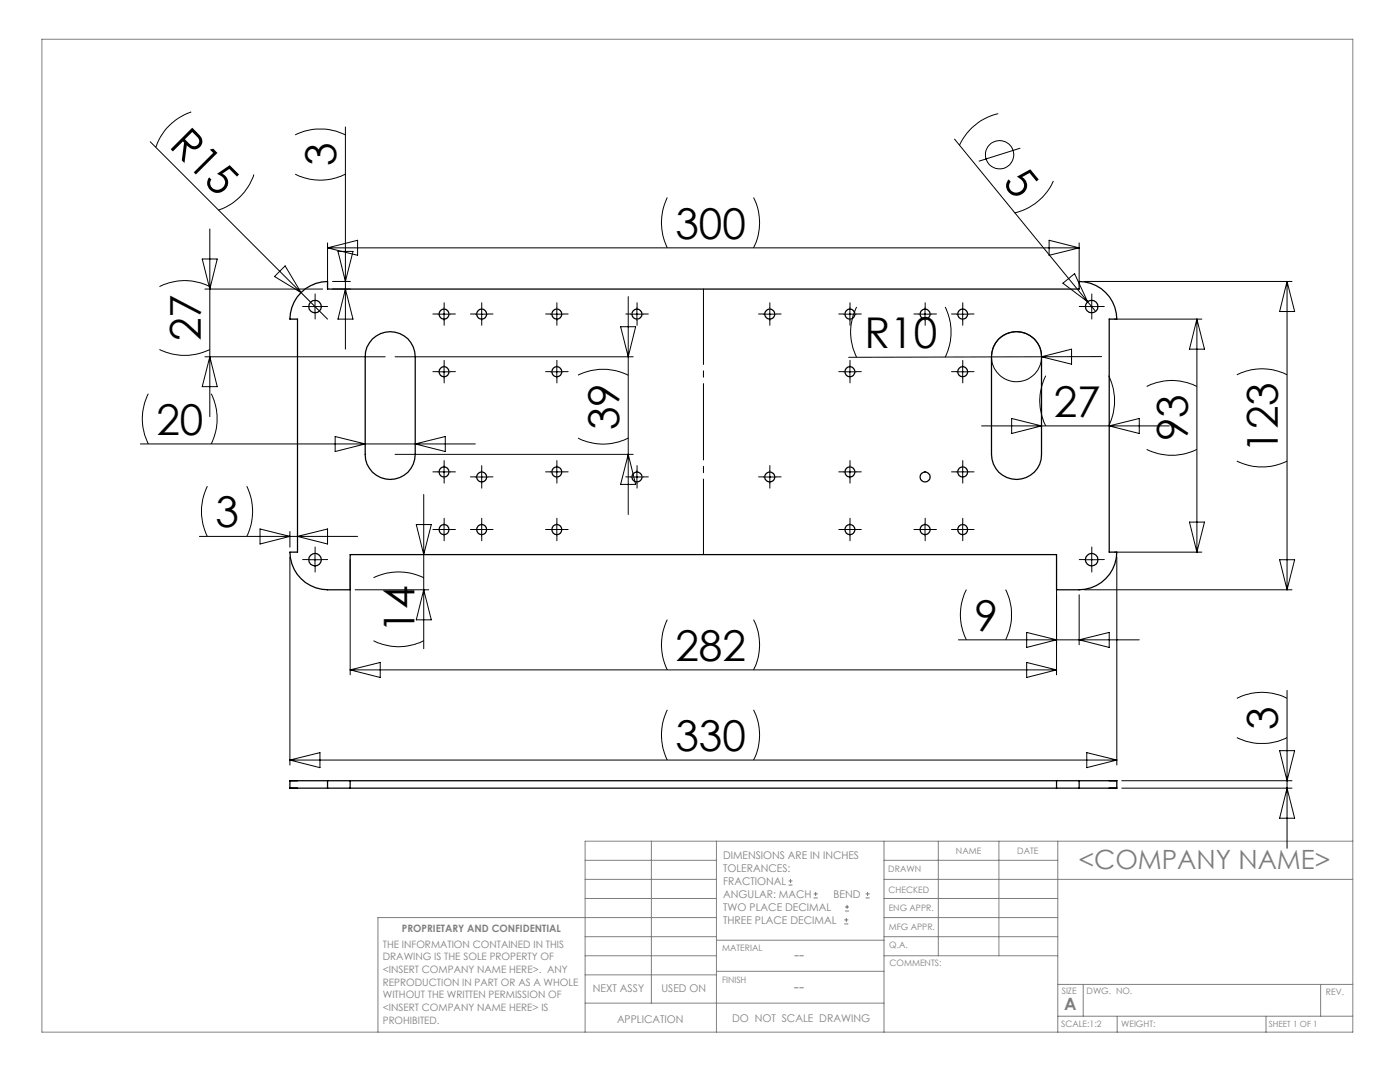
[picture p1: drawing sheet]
<svg xmlns="http://www.w3.org/2000/svg" width="279mm" height="216mm" viewBox="0 0 279 216" stroke-linecap="round" stroke-linejoin="round" font-family="sans-serif">
<g fill="none" stroke="#000" stroke-width=".2">
<path d="M30 28.3l35.4 35.4M38.2 22.3a11.3 11.3 0 0 0-7.1 7.1M50.7 34.8a11.2 11.2 0 0 1-7.1 7.1M58.9 34.7a11 11 0 0 0 10 0M58.9 26.9a11.3 11.3 0 0 1 10 0M68.9 25.3v44.4M133.2 39.4a11.4 11.4 0 0 0 0 10.1M150.4 39.4a11.1 11.1 0 0 1 0 10.1M190.5 27.8l26.6 32.4M199.2 22.7a11.4 11.4 0 0 0-7.7 6.3M203.6 29.6l-8.3 2.6M210.2 36.1a11.2 11.2 0 0 1-7.7 6.4"/>
<path d="M31.8 57.2a11.1 11.1 0 0 1 10.1 0M40.4 51.7h3l-1.5 6zM40.9 57.7h23.5M41.9 45.7v37.4M56.9 53.1l3.2 5.3-5.3-3.2zM62.9 59.9v2.5M65.4 48.5v8.2M65.4 49.5h150M65.4 49.5l6-1.6v3zM66.4 57.7h3.5M66.4 56.2h3.5M67.5 50.2h2.9l-1.5 6z"/>
<path d="M68.9 57.7l1.5 6h-2.9zM125.4 59.2v43.5M209.4 47.9l6 1.6-6 1.4zM212.1 56.5l2.4-1.9 2.6 5.6zM215.4 48.5v8.2M216.4 56.2h41.4M217.9 59.9v2.5M256.9 56.2v61.5M256.9 56.2l1.5 6h-3zM29.6 78.6a11 11 0 0 0 0 10M31.8 69.7a11.4 11.4 0 0 0 10.1 0M40.9 71.2h36"/>
<path d="M41.9 71.2l1.5 6h-3zM42.2 78.6a11.3 11.3 0 0 1 0 10M61.6 61.2h2.5M78.8 71.2h47.6M87.4 62.7h2.5M87.4 74.2h2.5M88.6 61.4v2.5M88.6 72.9v2.5M94.9 62.7h2.5M96.1 61.4v2.5M109.9 62.7h2.5M109.9 74.2h2.5"/>
<path d="M111.1 61.4v2.5M111.1 72.9v2.5M115.4 74.9a11.3 11.3 0 0 1 10 0M123.9 65.2h3l-1.5 6zM125.9 62.7h2.5M127.1 61.4v2.5M152.4 62.7h2.5M153.6 61.4v2.5M168.4 62.7h2.5M168.4 74.2h2.5M169.6 61.4v2.5M169.6 72.9v2.5"/>
<path d="M171 61.2a11.1 11.1 0 0 0 0 10.1M183.4 62.7h2.5M184.6 61.4v2.5M188.6 61.2a11.4 11.4 0 0 1 0 10.1M190.9 62.7h2.5M190.9 74.2h2.5M192.1 61.4v2.5M192.1 72.9v2.5M207.9 71.2l-38.5 .1M207.9 71.2l6-1.5v3zM208.7 75a11 11 0 0 0 0 10M216.6 61.2h2.5"/>
<path d="M217.1 60.2l1.6 1.9M219.9 71.2h-12M221.3 75a11.3 11.3 0 0 1 0 10M222.4 63.7h17.5M228.8 77.1a11 11 0 0 1 10.1 0M238.9 63.7v46.5M238.9 63.7l1.5 6h-3zM246.8 74.8a11 11 0 0 1 10.1 0M28 88.6h66.9M41.4 97a11.3 11.3 0 0 0 0 10M49.2 97a11.3 11.3 0 0 1 0 10M66.9 87.1l6 1.5-6 1.5z"/>
<path d="M78.8 90.7h47.6M82.9 88.6l6-1.5v3zM84.6 98.7v30.7M87.4 94.2h2.5M88.6 92.9v2.5M94.9 95.2h2.5M96.1 93.9v2.5M109.9 94.2h2.5M111.1 92.9v2.5M115.4 87.4a11 11 0 0 0 10 0M125.4 90.7l1.5 6h-3zM125.9 95.2h2.5"/>
<path d="M127.1 93.9v2.5M152.4 95.2h2.5M153.6 93.9v2.5M168.4 94.2h2.5M169.6 92.9v2.5M190.9 94.2h2.5M192.1 92.9v2.5M195.9 85h37.5M201.9 83.5l6 1.5-6 1.5zM221.4 85l6-1.5v3zM228.8 89.7a11.3 11.3 0 0 0 10.1 0M246.8 92a11.3 11.3 0 0 0 10.1 0"/>
<path d="M39.8 107h31.6M51.9 105.6l6 1.4-6 1.5zM57.9 106v3.2M57.9 111.2v41.4M59.4 107l6-1.4v2.9zM59.4 106v3.2M61.6 111.7h2.5M62.9 110.4v2.5M69.9 111.7v23M70.9 117.7h14.6M74.5 115.3a11.3 11.3 0 0 1 10.1 0M83.1 104.7h3l-1.5 6z"/>
<path d="M84.6 117.7l1.5 6h-3zM87.4 105.7h2.5M88.6 104.4v2.5M94.9 105.7h2.5M96.1 104.4v2.5M109.9 105.7h2.5M111.1 104.4v2.5M168.4 105.7h2.5M169.6 104.4v2.5M183.4 105.7h2.5M184.6 104.4v2.5M190.9 105.7h2.5"/>
<path d="M192.1 104.4v2.5M192.9 117.7a11 11 0 0 0 0 10M200.7 117.7a11.3 11.3 0 0 1 0 10M210.9 111.7v23M215.4 118.7v10M216.4 117.7h41.4M216.6 111.7h2.5M217.9 110.4v2.5M222.4 110.2h17.5M222.9 111.2v41.4M237.4 104.2h3l-1.5 6zM255.4 111.7h3l-1.5 6z"/>
<path d="M69.9 133.7h141M69.9 133.7l6-1.5v3zM74.5 127.8a11 11 0 0 0 10.1 0M133.2 123.6a11.3 11.3 0 0 0 0 10.1M150.4 123.6a11 11 0 0 1 0 10.1M191.3 127.7h36.1M204.9 132.2l6 1.5-6 1.5zM204.9 126.2l6 1.5-6 1.5zM215.4 127.7l6-1.5v3zM246.8 139.3a11 11 0 0 1 10.1 0M256.9 137.8v31.5M57.9 151.7h165"/>
<path d="M57.9 151.7l6-1.5v3zM133.2 141.6a11.3 11.3 0 0 0 0 10.1M150.4 141.6a11 11 0 0 1 0 10.1M216.9 150.2l6 1.5-6 1.5zM223.9 155.8h33.9M223.9 157.3h33.9M246.8 147.2a11.3 11.3 0 0 0 10.1 0M255.4 149.8h3l-1.5 6zM256.9 157.3l1.5 6h-3z"/>
<circle cx="199.5" cy="30.9" r="2.82"/>
<circle cx="202.9" cy="71.2" r="5"/>
</g>
<g fill="none" stroke="#808080" stroke-width=".2">
<path d="M8.4 7.8h261.6v198.2h-261.6zM116.8 171.7h26.2M116.8 175.5h26.2M116.8 179.3h26.2M130 167.9v32.3M143 167.9v38.1M157.4 176.6h.8M157.4 175.8h.8M157.8 175.4v.8M162.4 179.2h.8M162.4 178.4h.8M162.8 178v.8"/>
<path d="M172.8 179.2h.8M172.8 178.4h.8M173.1 178v.8M176.4 167.9v38.1M176.4 171.7h34.7M176.4 175.5h93.6M176.4 179.3h34.7M187.3 167.9v22.8M199.4 167.9v22.8M211.1 167.9v38.1M270 167.9h-153.2v38.1M116.8 190.7h26.2"/>
<path d="M116.8 186.9h26.2M116.8 194.5h26.2M143 193.8h33.4M143 187.6h33.4M143 183.1h-67.6v22.9M168.5 184.4h.8M168.5 183.6h.8M168.6 181.8h.8M168.6 181h.8M168.9 183.2v.8M169.1 180.6v.8M176.4 190.7h34.7"/>
<path d="M176.4 183.1h34.7M176.4 186.9h34.7M211.1 196.4h58.9M216.2 196.4v6.4M263.6 196.4v6.4M116.8 200.2h59.6M211.1 202.8h58.9M223 202.8v3.2M252.7 202.8v3.2"/>
</g>
<g fill="none" stroke="#000" stroke-width=".2" stroke-dasharray="15.2 1.3 1.3 1.3">
<path d="M62.9 59.9v-1.2M217.9 59.9v-1.2M61.6 61.2h-1.2M62.9 62.4v1.3M64.1 61.2h1.3M87.4 62.7h-1M87.4 74.2h-1M88.6 61.4v-1M88.6 63.9v1M88.6 72.9v-1M88.6 75.4v1M89.9 62.7h1"/>
<path d="M89.9 74.2h1M94.9 62.7h-1M96.1 61.4v-1M96.1 63.9v1M97.4 62.7h1M109.9 62.7h-1M109.9 74.2h-1M111.1 61.4v-1M111.1 63.9v1M111.1 72.9v-1M111.1 75.4v1M112.4 62.7h1"/>
<path d="M112.4 74.2h1M125.9 62.7h-1M127.1 61.4v-1M127.1 63.9v1M128.4 62.7h1M152.4 62.7h-1M153.6 61.4v-1M153.6 63.9v1M154.9 62.7h1M168.4 74.2h-1M168.4 62.7h-1M169.6 72.9v-1"/>
<path d="M169.6 75.4v1M169.6 61.4v-1M169.6 63.9v1M170.9 74.2h1M170.9 62.7h1M183.4 62.7h-1M184.6 61.4v-1M184.6 63.9v1M185.9 62.7h1M190.9 62.7h-1M190.9 74.2h-1M192.1 61.4v-1"/>
<path d="M192.1 63.9v1M192.1 72.9v-1M192.1 75.4v1M193.4 62.7h1M193.4 74.2h1M216.6 61.2h-1.2M217.9 62.4v1.3M219.1 61.2h1.3M87.4 94.2h-1M88.6 92.9v-1M88.6 95.4v1M89.9 94.2h1"/>
<path d="M94.9 95.2h-1M96.1 93.9v-1M96.1 96.4v1M97.4 95.2h1M109.9 94.2h-1M111.1 92.9v-1M111.1 95.4v1M112.4 94.2h1M125.9 95.2h-1M127.1 93.9v-1M127.1 96.4v1M128.4 95.2h1"/>
<path d="M152.4 95.2h-1M153.6 93.9v-1M153.6 96.4v1M154.9 95.2h1M168.4 94.2h-1M169.6 92.9v-1M169.6 95.4v1M170.9 94.2h1M190.9 94.2h-1M192.1 92.9v-1M192.1 95.4v1M193.4 94.2h1"/>
<path d="M61.6 111.7h-1.2M62.9 110.4v-1.2M62.9 112.9v1.3M64.1 111.7h1.3M87.4 105.7h-1M88.6 104.4v-1M88.6 106.9v1M89.9 105.7h1M94.9 105.7h-1M96.1 104.4v-1M96.1 106.9v1M97.4 105.7h1"/>
<path d="M109.9 105.7h-1M111.1 104.4v-1M111.1 106.9v1M112.4 105.7h1M168.4 105.7h-1M169.6 104.4v-1M169.6 106.9v1M170.9 105.7h1M183.4 105.7h-1M184.6 104.4v-1M184.6 106.9v1M185.9 105.7h1"/>
<path d="M190.9 105.7h-1M192.1 104.4v-1M192.1 106.9v1M193.4 105.7h1M216.6 111.7h-1.2M217.9 110.4v-1.2M217.9 112.9v1.3M219.1 111.7h1.3"/>
</g>
<path d="M140.4 57.7v53" fill="none" stroke="#000" stroke-width=".2" stroke-dasharray="15.2 1.3 1.3 1.3" stroke-dashoffset=".2"/>
<g fill="none" stroke="#000" stroke-width=".25">
<path d="M60.1 58.4a7.7 7.7 0 0 1 5.3-2.2v1.5h150v-1.5a7.6 7.6 0 0 1 7.5 7.5h-1.5v46.5h1.5a7.6 7.6 0 0 1-7.5 7.5h-4.5v-7h-141v7h-4.5a7.6 7.6 0 0 1-7.5-7.5h1.5v-46.5h-1.5a7.6 7.6 0 0 1 2.2-5.3zM74.3 67.6a5 5 0 0 1 5.5-1 5 5 0 0 1 3.1 4.6v19.5a5 5 0 0 1-5 5 5 5 0 0 1-5-5v-19.5a4.8 4.8 0 0 1 1.4-3.6zM199.3 67.6a5 5 0 0 1 5.5-1 5 5 0 0 1 3.1 4.6v19.5a5 5 0 0 1-5 5 5 5 0 0 1-5-5v-19.5a5.2 5.2 0 0 1 1.4-3.6zM57.9 157.3h7.5M57.9 155.8h7.5M57.9 157.3h1.5M57.9 155.8h1.5M57.9 155.8v1.5M65.4 155.8v1.5M65.4 157.3h150M65.4 155.8h150M69.9 155.8v1.5"/>
<path d="M210.9 155.8v1.5M215.4 157.3h7.5M215.4 155.8h7.5M215.4 155.8v1.5M221.4 157.3h1.5M221.4 155.8h1.5M222.9 155.8v1.5"/>
<circle cx="62.9" cy="61.2" r="1.24"/>
<circle cx="88.6" cy="74.2" r=".99"/>
<circle cx="88.6" cy="62.7" r=".99"/>
<circle cx="96.1" cy="62.7" r=".99"/>
<circle cx="111.1" cy="74.2" r=".99"/>
<circle cx="111.1" cy="62.7" r=".99"/>
<circle cx="127.1" cy="62.7" r="1"/>
<circle cx="153.6" cy="62.7" r=".99"/>
<circle cx="169.6" cy="74.2" r="1"/>
<circle cx="169.6" cy="62.7" r="1"/>
<circle cx="184.6" cy="62.7" r="1"/>
<circle cx="192.1" cy="74.2" r="1"/>
<circle cx="192.1" cy="62.7" r="1"/>
<circle cx="217.9" cy="61.2" r="1.25"/>
<circle cx="88.6" cy="94.2" r="1"/>
<circle cx="96.1" cy="95.2" r=".99"/>
<circle cx="111.1" cy="94.2" r="1"/>
<circle cx="127.1" cy="95.2" r="1.01"/>
<circle cx="153.6" cy="95.2" r=".99"/>
<circle cx="169.6" cy="94.2" r="1"/>
<circle cx="184.6" cy="95.2" r="1.01"/>
<circle cx="192.1" cy="94.2" r="1"/>
<circle cx="62.9" cy="111.7" r="1.25"/>
<circle cx="88.6" cy="105.7" r="1"/>
<circle cx="96.1" cy="105.7" r="1"/>
<circle cx="111.1" cy="105.7" r="1"/>
<circle cx="169.6" cy="105.7" r="1"/>
<circle cx="184.6" cy="105.7" r="1.01"/>
<circle cx="192.1" cy="105.7" r="1"/>
<circle cx="217.9" cy="111.7" r="1.26"/>
</g>
<g font-size="8.5">
<text x="33.5" y="29.2" transform="rotate(45 33.5 29.2)">R15</text>
<text x="67.1" y="33.2" transform="rotate(-90 67.1 33.2)">3</text>
<text x="199.9" y="36.5" transform="rotate(51 199.9 36.5)">5</text>
<text x="134.8" y="47.6">300</text>
<text x="40.1" y="68.1" transform="rotate(-90 40.1 68.1)">27</text>
<text x="172.6" y="69.4">R10</text>
<text x="210.3" y="83.1">27</text>
<text x="31.2" y="86.7">20</text>
<text x="123.6" y="85.8" transform="rotate(-90 123.6 85.8)">39</text>
<text x="237.1" y="88.1" transform="rotate(-90 237.1 88.1)">93</text>
<text x="255.1" y="90.4" transform="rotate(-90 255.1 90.4)">123</text>
<text x="43" y="105.2">3</text>
<text x="194.5" y="125.8">9</text>
<text x="82.7" y="126.2" transform="rotate(-90 82.7 126.2)">14</text>
<text x="134.8" y="131.8">282</text>
<text x="134.8" y="149.8">330</text>
<text x="255.1" y="145.6" transform="rotate(-90 255.1 145.6)">3</text>
</g>
<text font-size="5.3" fill="#808080" x="215.2" y="173.3">&lt;COMPANY NAME&gt;</text>
<text font-size="3.4" fill="#808080" x="212.4" y="201.4">A</text>
<g font-size="3.2" fill="#808080">
<text x="158.5" y="191.5">--</text>
<text x="158.4" y="197.9">--</text>
</g>
<g font-size="2.1" fill="#808080">
<text x="144.3" y="171.4">DIMENSIONS ARE IN INCHES</text>
<text x="144.3" y="174">TOLERANCES:</text>
<text x="144.3" y="176.6">FRACTIONAL</text>
<text x="144.3" y="179.2">ANGULAR: MACH</text>
<text x="166.4" y="179.2">BEND</text>
<text x="144.3" y="181.8">TWO PLACE DECIMAL</text>
<text x="144.3" y="184.3">THREE PLACE DECIMAL</text>
<text x="118.3" y="197.9">NEXT ASSY</text>
<text x="132" y="197.9">USED ON</text>
<text x="146.1" y="203.8">DO NOT SCALE DRAWING</text>
<text x="123.1" y="204">APPLICATION</text>
</g>
<g font-size="2" fill="#808080">
<text x="76.4" y="189.1">THE INFORMATION CONTAINED IN THIS</text>
<text x="76.4" y="191.6">DRAWING IS THE SOLE PROPERTY OF</text>
<text x="80.2" y="186">PROPRIETARY AND CONFIDENTIAL</text>
<text x="76.4" y="194.2">&lt;INSERT COMPANY NAME HERE&gt;. ANY</text>
<text x="76.4" y="196.7">REPRODUCTION IN PART OR AS A WHOLE</text>
<text x="76.4" y="199.2">WITHOUT THE WRITTEN PERMISSION OF</text>
<text x="76.4" y="201.7">&lt;INSERT COMPANY NAME HERE&gt; IS</text>
<text x="76.4" y="204.3">PROHIBITED.</text>
</g>
<g font-size="1.8" fill="#808080">
<text x="190.8" y="170.3">NAME</text>
<text x="203" y="170.4">DATE</text>
<text x="177.3" y="174.1">DRAWN</text>
<text x="177.3" y="178.1">CHECKED</text>
<text x="177.4" y="181.7">ENG APPR.</text>
<text x="177.4" y="185.5">MFG APPR.</text>
<text x="144.1" y="189.8">MATERIAL</text>
<text x="177.5" y="189.3">Q.A.</text>
<text x="144.1" y="196.2">FINISH</text>
<text x="177.5" y="192.8">COMMENTS:</text>
<text x="211.9" y="198.3">SIZE</text>
<text x="216.9" y="198.4">DWG. NO.</text>
<text x="264.6" y="198.5">REV.</text>
<text x="211.8" y="204.9">SCALE:1:2</text>
<text x="223.7" y="205">WEIGHT:</text>
</g>
<text font-size="1.7" fill="#808080" x="253.2" y="204.9">SHEET 1 OF 1</text>
</svg>
